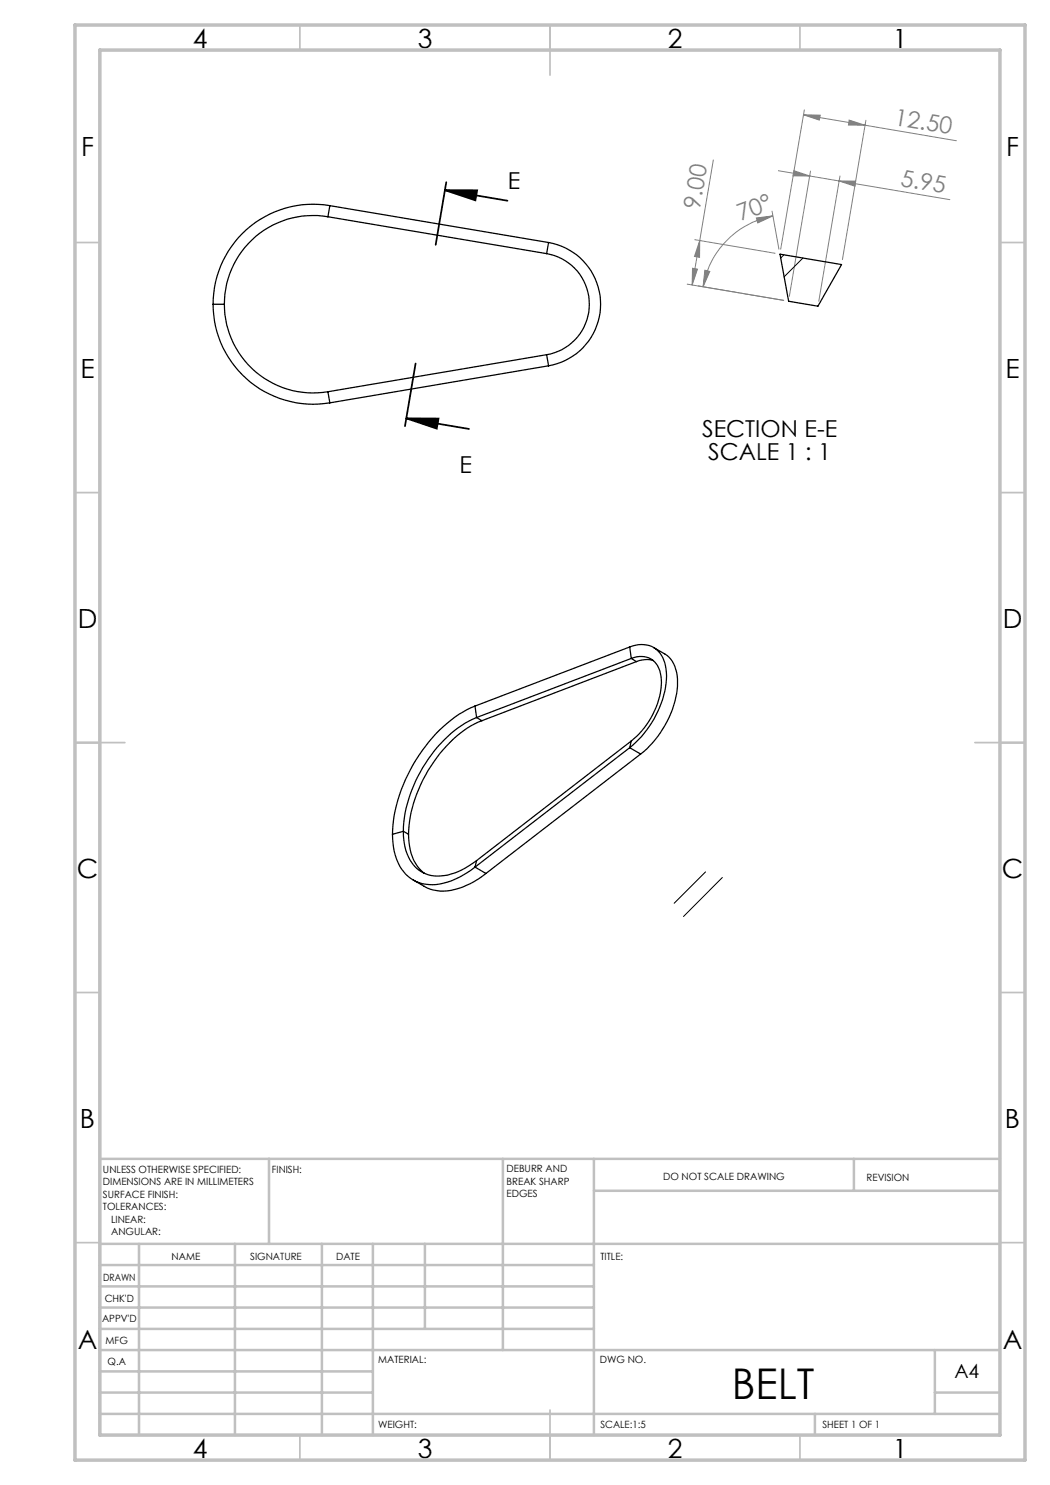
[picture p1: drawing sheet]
<svg xmlns="http://www.w3.org/2000/svg" width="210mm" height="297mm" viewBox="0 0 210 297" stroke-linecap="round" stroke-linejoin="round" font-family="sans-serif">
<path d="M89 38l6.4 .1-.3 2zM89 38l12.5 2.1M89.3 36.4l-2.2 12.6M83.1 72.7l-2.1 12.5M81.3 83.7h6.4l-.4 2zM81.3 83.7l12.5 2.1" fill="none" stroke="#000" stroke-width=".35"/>
<g fill="none" stroke="#808080" stroke-width=".2">
<path d="M142.7 32l-2.8 16.1M155.7 34.1l6.3 1.1M158.8 34.1l3.2 1.1h-3.4zM160.7 23h3.3l-.1 1zM160.7 23l30.6 5.1M160.9 22l-4.8 27.8M162 35.2l28 4.7M162.1 34.2l-4.2 25.1M167.8 36.2h3.3l-.1 1zM168 35.2l-4.2 25.1M169.8 24l3.2 1h-3.3zM173.2 24.1l-4.7 27.8"/>
<path d="M137.4 56.8l19.3 3.3-17.1-2.9M138.5 53.7l1 .1-1.1 3.2zM139 47.9l16 2.8M139.9 48.1l-1.5 8.9M139.9 48.1v3.4l-1-.2zM141 54l1 .3-1.4 3.1zM151.3 43.6l3.3-.4-3 1.4zM154.4 42.2l1.4 7.6M154.6 43.2a17.4 17.4 0 0 0-14 14.2"/>
</g>
<g fill="none" stroke="#c0c0c0" stroke-width=".35">
<path d="M60 5v5M110 5v10M160 5v5M15 48.5h5M200 48.5h5M15 98.5h5M200 98.5h5M15 148.5h10M195 148.5h10M15 198.5h5M200 198.5h5M15 248.5h5"/>
<path d="M200 248.5h5M60 287v5M110 282v10M160 287v5"/>
</g>
<g fill="none" stroke="#c0c0c0" stroke-width=".5">
<path d="M53.8 231.8v17M100.6 231.8v38.2M118.8 231.8v55.2M118.8 238.2h81.2M170.8 231.8v6.4M200 231.8h-180v55.2M20 248.8h180M20 257.3h98.8M20 253h98.8M27.8 248.8v38.2M47 248.8v38.2M64.4 248.8v38.2"/>
<path d="M74.6 248.8v38.2M85 248.8v17M20 265.8h98.8M20 261.5h98.8M20 278.5h54.6M20 274.3h54.6M20 270h180M187 278.5h13M187 270v12.8M20 282.8h180M163 282.8v4.2"/>
</g>
<path d="M15 5h190v287h-190zM20 10h180v277h-180z" fill="none" stroke="#c0c0c0" stroke-width=".7"/>
<path d="M89 38l6.4 .1-.3 2zM81.3 83.7h6.4l-.4 2z" fill="#000"/>
<g fill="#808080">
<path d="M167.8 36.2h3.3l-.1 1zM158.8 34.1l3.2 1.1h-3.4z"/>
<path d="M151.3 43.6l3.3-.4-3 1.4zM141 54l1 .3-1.4 3.1z"/>
<path d="M139.9 48.1v3.4l-1-.2zM138.5 53.7l1 .1-1.1 3.2z"/>
<path d="M160.7 23h3.3l-.1 1zM169.8 24l3.2 1h-3.3z"/>
</g>
<g fill="none" stroke="#000" stroke-width=".25">
<path d="M65.6 43.4a17.7 17.7 0 0 0-20.7 17.5M65.6 43.4l43.7 7.3M66 41.1a20 20 0 0 0-23.4 19.8M66 41.1l-.4 2.3M66 41.1l43.7 7.4M109.3 50.7a10.3 10.3 0 0 1 8.6 10.1 10.3 10.3 0 0 1-8.6 10.1M109.7 48.5a12.5 12.5 0 0 1 10.4 12.3 12.5 12.5 0 0 1-10.4 12.4M109.7 48.5l-.4 2.2M156 50.8l12.3 2.1-4.7 8.3-5.9-.9zM42.6 60.9a20 20 0 0 0 23.4 19.7M42.6 60.9h2.3M44.9 60.9a17.7 17.7 0 0 0 20.7 17.4"/>
<path d="M65.6 78.3l.4 2.3M109.3 70.9l.4 2.3M109.3 70.9l-43.7 7.4M109.7 73.2l-43.7 7.4M125.9 129.4a4.9 4.9 0 0 1 7.2 3.8 16.3 16.3 0 0 1-2.7 11.3 18.4 18.4 0 0 1-4.5 5M125.9 129.4l.4 2.3M125.9 129.4l-30.9 11.8M126.3 131.7a4 4 0 0 1 5.9 3.5 15.3 15.3 0 0 1-5.4 12.5l-.5 .5M126.3 131.7l1 .6M126.3 131.7l-31 11.8M127.3 132.3l-30.9 11.8M130.7 132.1l-1.3-.2-1 .1-1.1 .3"/>
<path d="M130.7 129.5l2.2 1.3a6.2 6.2 0 0 1 2.6 5.7 19.7 19.7 0 0 1-7.4 14.3M95 141.2a26.8 26.8 0 0 0-12.4 11.7 29.6 29.6 0 0 0-4.1 14M95 141.2l.3 2.3M95.3 143.5a24 24 0 0 0-11.2 10.9 25.6 25.6 0 0 0-3.4 11.9M95.3 143.5l1.1 .6M96.4 144.1a23.3 23.3 0 0 0-11.3 10.9 25.4 25.4 0 0 0-3.4 11.9M125.9 149.5l2.2 1.3M125.9 149.5l-30.9 23.9M126.3 148.2l-.4 1.3M126.3 148.2l-31 23.9M128.1 150.8l-30.9 23.9M78.5 166.9a10.9 10.9 0 0 0 3.1 8.4 8 8 0 0 0 7.9 1.1l2.3-.9 3.2-2.1"/>
<path d="M80.7 166.3a9.2 9.2 0 0 0 3.4 7.9 8 8 0 0 0 7.6 .1l1.4-.7 2.2-1.5M80.7 166.3l-2.2 .6M80.7 166.3l1 .6M81.7 166.9a9.5 9.5 0 0 0 3.2 7.8M95 173.4l2.2 1.3M95.3 172.1l-.3 1.3M97.2 174.7a14.2 14.2 0 0 1-9.2 3.5l-1.3-.2a11.2 11.2 0 0 1-4-2"/>
</g>
<path d="M156.8 51l-.7 .6M160.6 51.6l-3.8 3.8M141.1 174.4l-6.3 6.3M144.5 175.5l-7.8 7.8" fill="none" stroke="#000" stroke-width=".2"/>
<text font-size="8.5" x="146.4" y="279.7">BELT</text>
<g font-size="5.3">
<text x="38.5" y="9.5">4</text>
<text x="83.5" y="9.5">3</text>
<text x="133.6" y="9.5">2</text>
<text x="178.6" y="9.5">1</text>
<text x="16.2" y="31.3">F</text>
<text x="201.2" y="31.3">F</text>
<text x="16.1" y="75.5">E</text>
<text x="201.1" y="75.5">E</text>
<text x="15.5" y="125.5">D</text>
<text x="200.5" y="125.5">D</text>
<text x="15.4" y="175.5">C</text>
<text x="200.4" y="175.5">C</text>
<text x="16" y="225.5">B</text>
<text x="201" y="225.5">B</text>
<text x="15.5" y="269.8">A</text>
<text x="200.5" y="269.8">A</text>
<text x="38.5" y="291.5">4</text>
<text x="83.5" y="291.5">3</text>
<text x="133.6" y="291.5">2</text>
<text x="178.6" y="291.5">1</text>
</g>
<g font-size="4.7" fill="#808080">
<text x="178.7" y="25" transform="rotate(10 178.7 25)">12.50</text>
<text x="140" y="42" transform="rotate(-80 140 42)">9.00</text>
<text x="180" y="37.2" transform="rotate(10 180 37.2)">5.95</text>
<text x="148.1" y="44.2" transform="rotate(-20 148.1 44.2)">70°</text>
</g>
<g font-size="4.7">
<text x="101.5" y="37.9">E</text>
<text x="140.4" y="87.4">SECTION E-E</text>
<text x="91.9" y="94.7">E</text>
<text x="141.7" y="91.9">SCALE 1 : 1</text>
</g>
<text font-size="3.9" x="190.9" y="275.5">A4</text>
<g font-size="2">
<text x="20.6" y="234.6">UNLESS OTHERWISE SPECIFIED:</text>
<text x="20.6" y="237.1">DIMENSIONS ARE IN MILLIMETERS</text>
<text x="20.6" y="239.6">SURFACE FINISH:</text>
<text x="54.4" y="234.6">FINISH:</text>
<text x="101.3" y="234.5">DEBURR AND</text>
<text x="101.3" y="237">BREAK SHARP</text>
<text x="101.3" y="239.5">EDGES</text>
<text x="132.6" y="236">DO NOT SCALE DRAWING</text>
<text x="173.3" y="236.2">REVISION</text>
<text x="20.6" y="242.1">TOLERANCES:</text>
<text x="22.2" y="244.6">LINEAR:</text>
<text x="22.2" y="247.1">ANGULAR:</text>
<text x="34.3" y="252">NAME</text>
<text x="50" y="251.9">SIGNATURE</text>
<text x="67.2" y="251.9">DATE</text>
<text x="120.1" y="251.9">TITLE:</text>
<text x="20.6" y="256.1">DRAWN</text>
<text x="20.9" y="260.3">CHK'D</text>
<text x="20.4" y="264.4">APPV'D</text>
<text x="21.1" y="268.8">MFG</text>
<text x="21.5" y="273">Q.A</text>
<text x="75.6" y="272.5">MATERIAL:</text>
<text x="120" y="272.5">DWG NO.</text>
<text x="75.6" y="285.5">WEIGHT:</text>
<text x="120.1" y="285.6">SCALE:1:5</text>
<text x="164.5" y="285.6">SHEET 1 OF 1</text>
</g>
</svg>
